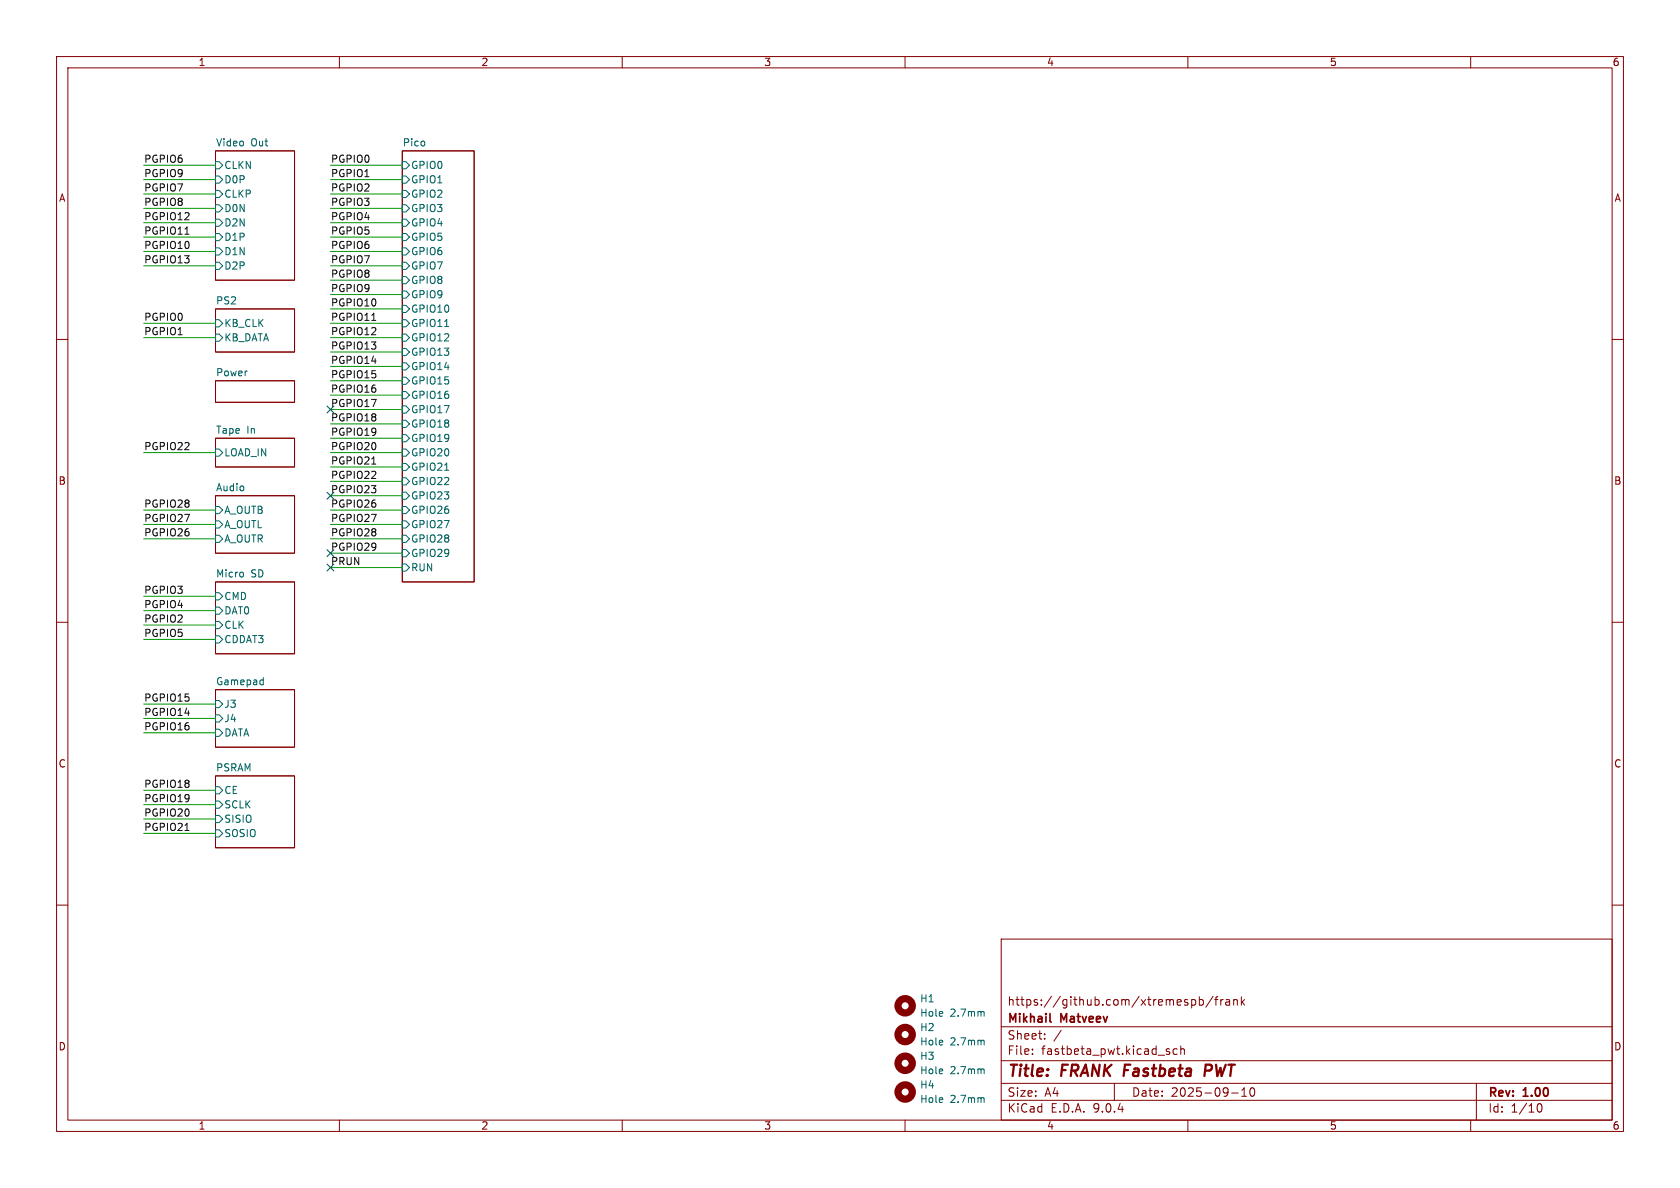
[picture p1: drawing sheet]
<svg xmlns="http://www.w3.org/2000/svg" width="297mm" height="210mm" viewBox="0 0 297 210" stroke-linecap="round" stroke-linejoin="round" font-family="sans-serif">
<g fill="none" stroke="#840000" stroke-width=".18">
<path d="M10 10h277v190h-277zM12 12h273v186h-273zM60 10v2M110 10v2M160 10v2M210 10v2M260 10v2M38.1 26.7h14v22.8h-14zM71.1 26.7h12.7v76.2h-12.7zM38.1 54.6h14v7.6h-14zM10 60h2M38.1 77.5h14v5.1h-14z"/>
<path d="M38.1 67.3h14v3.8h-14zM285 60h2M38.1 87.6h14v10.2h-14zM10 110h2M38.1 102.9h14v12.7h-14zM285 110h2M38.1 137.2h14v12.7h-14zM38.1 121.9h14v10.2h-14zM10 160h2M177 166h108v32h-108zM210.7 176.8l.4-.1 .3 .3v.4l-.2 .2h-.5M212 176.8l.5-.1 .2 .3v.4l-.1 .2h-.6"/>
<path d="M212 176.2v1.5M214.5 176.1l-1.3 2M214.7 176.7h.6M215.3 176.2l-.3 .2v1.3M215.8 176.7v1M216.2 176.7l-.2 .1-.2 .2M216.7 176.8h.6l.1 .9M217.4 177.1h-.5a.29 .29 0 0 0-.2 .3 .29 .29 0 0 0 .2 .3l.5-.1M218.1 176.8l.2-.1 .4 .1v.9M218.1 176.7v1M219.5 176.2v1.5M219.6 177.1l.4 .6"/>
<path d="M220 176.7l-.5 .6M285 160h2M60 198v2M110 198v2M160 198v2M177 194.5h108M177 191.5h108M177 187.5h108M177 181.5h108M182.5 186.3v.1M182.5 185.5v.1M184.7 183.6v.1"/>
<path d="M184.7 182.8v.1M187.6 182.1l-1.3 2M197 191.5v3M206.4 185.9l.3 .1 .1 .2-.2 .2h-.3M206.4 185.4l.3 .1M208.1 185.5l-.4-.1-.3 .3v.4l.1 .2h.6M208.7 185.5l.3-.1 .3 .1 .1 .9M208.7 184.9v1.5M210 198v2M217.7 193.2h1.2M219.5 193.8h.9M219.5 192.7l.5-.4v1.5"/>
<path d="M221.1 192.4l.2-.1a.81 .81 0 0 1 .6 .6 .81 .81 0 0 1-.3 .8l-.1 .1a.81 .81 0 0 1-.4-1.4zM260 198v2M261 191.5v6.5M271.7 195.7l.2-.5 .2-.1a.81 .81 0 0 1 .6 .6 .81 .81 0 0 1-.3 .8h-.4l-.3-.5"/>
</g>
<path d="M213.9 188.2h-.7l-.3 2M214 189.2l-1 .1" fill="none" stroke="#840000" stroke-width=".4"/>
<path d="M185.6 180.5l.2 .2" fill="none" stroke="#840000" stroke-width=".3"/>
<g fill="none" stroke="#006464" stroke-width=".18">
<path d="M38.1 28.6h.6l.7 .6-.7 .6h-.6zM38.1 31.1h.6l.7 .7-.7 .6h-.6zM38.1 33.7h.6l.7 .6-.7 .6h-.6zM38.1 36.2h.6l.7 .6-.7 .7h-.6zM38.1 38.7h.6l.7 .7-.7 .6h-.6zM71.1 28.6h.7l.6 .6-.6 .6h-.7zM71.1 31.1h.7l.6 .7-.6 .6h-.7zM71.1 33.7h.7l.6 .6-.6 .6h-.7zM71.1 36.2h.7l.6 .6-.6 .7h-.7zM71.1 38.7h.7l.6 .7-.6 .6h-.7zM38.1 41.3h.6l.7 .6-.7 .6h-.6zM38.1 43.8h.6l.7 .7-.7 .6h-.6z"/>
<path d="M38.1 46.4h.6l.7 .6-.7 .6h-.6zM38.1 56.5h.6l.7 .7-.7 .6h-.6zM38.1 59.1h.6l.7 .6-.7 .6h-.6zM71.1 41.3h.7l.6 .6-.6 .6h-.7zM71.1 43.8h.7l.6 .7-.6 .6h-.7zM71.1 46.4h.7l.6 .6-.6 .6h-.7zM71.1 48.9h.7l.6 .6-.6 .7h-.7zM71.1 51.4h.7l.6 .7-.6 .6h-.7zM71.1 54h.7l.6 .6-.6 .6h-.7zM71.1 56.5h.7l.6 .7-.6 .6h-.7zM71.1 59.1h.7l.6 .6-.6 .6h-.7zM78.6 57.7h.7"/>
<path d="M38.1 79.4h.6l.7 .6-.7 .6h-.6zM71.1 61.6h.7l.6 .6-.6 .7h-.7zM71.1 64.1h.7l.6 .7-.6 .6h-.7zM71.1 66.7h.7l.6 .6-.6 .6h-.7zM71.1 69.2h.7l.6 .7-.6 .6h-.7zM71.1 71.8h.7l.6 .6-.6 .6h-.7zM71.1 74.3h.7l.6 .6-.6 .7h-.7zM71.1 76.8h.7l.6 .7-.6 .6h-.7zM71.1 79.4h.7l.6 .6-.6 .6h-.7zM38.1 89.5h.6l.7 .7-.7 .6h-.6zM38.1 92.1h.6l.7 .6-.7 .6h-.6zM38.1 94.6h.6l.7 .7-.7 .6h-.6z"/>
<path d="M71.1 81.9h.7l.6 .7-.6 .6h-.7zM71.1 84.5h.7l.6 .6-.6 .6h-.7zM71.1 87h.7l.6 .6-.6 .7h-.7zM71.1 89.5h.7l.6 .7-.6 .6h-.7zM71.1 92.1h.7l.6 .6-.6 .6h-.7zM71.1 94.6h.7l.6 .7-.6 .6h-.7zM71.1 97.2h.7l.6 .6-.6 .6h-.7zM71.1 99.7h.7l.6 .6-.6 .7h-.7zM78.6 83.1h.7M38.1 104.8h.6l.7 .6-.7 .6h-.6zM38.1 107.3h.6l.7 .7-.7 .6h-.6zM38.1 109.9h.6l.7 .6-.7 .6h-.6z"/>
<path d="M38.1 112.4h.6l.7 .6-.7 .7h-.6zM43 101.3v.6M46.5 119.8v1.2M38.1 139.1h.6l.7 .6-.7 .6h-.6zM38.1 123.8h.6l.7 .7-.7 .6h-.6zM38.1 126.4h.6l.7 .6-.7 .6h-.6zM38.1 128.9h.6l.7 .6-.7 .7h-.6zM46.2 120.2l.3 .1M46.5 121h-.3M38.1 141.6h.6l.7 .6-.7 .7h-.6zM38.1 144.1h.6l.7 .7-.7 .6h-.6zM38.1 146.7h.6l.7 .6-.7 .7h-.6z"/>
<path d="M173.8 178.8l.2 .2v.6M173.8 183.9l.2 .2v.6M173.8 189l.2 .1v.7M173.8 194l.2 .2v.7"/>
</g>
<g fill="none" stroke="#840000" stroke-width="1.3">
<circle cx="160" cy="177.8" r="1.27"/>
<circle cx="160" cy="188" r="1.27"/>
<circle cx="160" cy="193" r="1.27"/>
<circle cx="160" cy="182.9" r="1.27"/>
</g>
<path d="M32.7 41.4h.7M65.7 56.6h.7M65.7 82h.7M32.7 146.8h.7" fill="none" stroke="#0f0f0f" stroke-width=".18"/>
<g fill="none" stroke="#009600" stroke-width=".18">
<path d="M25.4 36.8h12.7M25.4 34.3h12.7M25.4 39.4h12.7M25.4 29.2h12.7M25.4 31.8h12.7M58.4 36.8h12.7M58.4 34.3h12.7M58.4 39.4h12.7M58.4 29.2h12.7M58.4 31.8h12.7M25.4 47h12.7M25.4 59.7h12.7"/>
<path d="M25.4 57.2h12.7M25.4 41.9h12.7M25.4 44.5h12.7M58.4 52.1h12.7M58.4 47h12.7M58.4 54.6h12.7M58.4 59.7h12.7M58.4 57.2h12.7M58.4 41.9h12.7M58.4 44.5h12.7M58.4 49.5h12.7M58.4 67.3h12.7"/>
<path d="M58.4 64.8h12.7M58.4 62.2h12.7M58.4 72.4h12.7M58.4 69.9h12.7M58.4 74.9h12.7M58.4 77.5h12.7M25.4 80h12.7M25.4 90.2h12.7M25.4 92.7h12.7M25.4 95.3h12.7M58.4 82.6h12.7M58.4 80h12.7"/>
<path d="M58.4 90.2h12.7M58.4 87.6h12.7M58.4 92.7h12.7M58.4 95.3h12.7M58.4 97.8h12.7M58.4 85.1h12.7M25.4 105.4h12.7M25.4 110.5h12.7M25.4 113h12.7M25.4 108h12.7M58.4 100.3h12.7M25.4 139.7h12.7"/>
<path d="M25.4 127h12.7M25.4 124.5h12.7M25.4 129.5h12.7M25.4 142.2h12.7M25.4 147.3h12.7M25.4 144.8h12.7"/>
</g>
<path d="M57.8 71.8l1.2 1.2M59 71.8l-1.2 1.2M57.8 99.7l1.2 1.2M57.8 97.2l1.2 1.2M57.8 87l1.2 1.2M59 99.7l-1.2 1.2M59 97.2l-1.2 1.2M59 87l-1.2 1.2" fill="none" stroke="#000084" stroke-width=".18"/>
<g font-size="2.8" fill="#840000">
<text x="178" y="190.9">Title:</text>
<text x="187.7" y="190.9">FRANK Fastbeta</text>
<text x="214.6" y="190.9">PWT</text>
</g>
<g font-size="2.1" fill="#840000">
<text x="178" y="178">https://github.com/xtremespb/frank</text>
<text x="178" y="184">Sheet:</text>
<text x="178" y="181.2">Mikhail</text>
<text x="187.6" y="181.2">Matveev</text>
<text x="178" y="186.7">File:</text>
<text x="184.1" y="186.7">fastbeta_pwt.kicad_sch</text>
<text x="178" y="196.9">KiCad</text>
<text x="178" y="194.1">Size:</text>
<text x="184.7" y="194.1">A4</text>
<text x="185.7" y="196.9">E.D.A.</text>
<text x="193.3" y="196.9">9.0.4</text>
<text x="200" y="194.1">Date:</text>
<text x="207" y="194.1">2025-09-10</text>
<text x="263" y="194.3">Rev:</text>
<text x="263" y="196.9">Id:</text>
<text x="267.1" y="196.9">1/10</text>
<text x="269.4" y="194.3">1.00</text>
</g>
<g font-size="1.8" fill="#840000">
<text x="35" y="11.9">1</text>
<text x="85" y="11.9">2</text>
<text x="135" y="11.9">3</text>
<text x="185" y="11.9">4</text>
<text x="235" y="11.9">5</text>
<text x="285" y="11.9">6</text>
<text x="10.3" y="35.9">A</text>
<text x="285.3" y="35.9">A</text>
<text x="10.3" y="85.9">B</text>
<text x="285.3" y="85.9">B</text>
<text x="10.3" y="135.9">C</text>
<text x="285.3" y="135.9">C</text>
<text x="10.3" y="185.9">D</text>
<text x="285.3" y="185.9">D</text>
<text x="35" y="199.9">1</text>
<text x="85" y="199.9">2</text>
<text x="135" y="199.9">3</text>
<text x="185" y="199.9">4</text>
<text x="235" y="199.9">5</text>
<text x="285" y="199.9">6</text>
</g>
<g font-size="1.8" fill="#0f0f0f">
<text x="25.4" y="28.9">PGPIO6</text>
<text x="58.4" y="28.9">PGPIO0</text>
<text x="25.4" y="31.4">PGPIO9</text>
<text x="25.4" y="33.9">PGPIO7</text>
<text x="58.4" y="31.4">PGPIO1</text>
<text x="58.4" y="33.9">PGPIO2</text>
<text x="25.4" y="41.6">PGPIO11</text>
<text x="25.4" y="36.5">PGPIO8</text>
<text x="25.4" y="39">PGPIO12</text>
<text x="58.4" y="36.5">PGPIO3</text>
<text x="58.4" y="39">PGPIO4</text>
<text x="58.4" y="41.6">PGPIO5</text>
<text x="25.4" y="44.1">PGPIO10</text>
<text x="25.4" y="46.6">PGPIO13</text>
<text x="58.4" y="46.6">PGPIO7</text>
<text x="58.4" y="44.1">PGPIO6</text>
<text x="58.4" y="49.2">PGPIO8</text>
<text x="58.4" y="51.7">PGPIO9</text>
<text x="25.4" y="59.3">PGPIO1</text>
<text x="25.4" y="56.8">PGPIO0</text>
<text x="58.4" y="54.3">PGPIO10</text>
<text x="58.4" y="56.8">PGPIO11</text>
<text x="58.4" y="59.3">PGPIO12</text>
<text x="58.4" y="64.4">PGPIO14</text>
<text x="58.4" y="61.9">PGPIO13</text>
<text x="58.4" y="67">PGPIO15</text>
<text x="58.4" y="69.5">PGPIO16</text>
<text x="58.4" y="77.1">PGPIO19</text>
<text x="58.4" y="72">PGPIO17</text>
<text x="58.4" y="74.6">PGPIO18</text>
<text x="25.4" y="79.7">PGPIO22</text>
<text x="58.4" y="82.2">PGPIO21</text>
<text x="58.4" y="79.7">PGPIO20</text>
<text x="25.4" y="89.8">PGPIO28</text>
<text x="58.4" y="87.3">PGPIO23</text>
<text x="58.4" y="89.8">PGPIO26</text>
<text x="58.4" y="84.7">PGPIO22</text>
<text x="25.4" y="94.9">PGPIO26</text>
<text x="25.4" y="92.4">PGPIO27</text>
<text x="58.4" y="94.9">PGPIO28</text>
<text x="58.4" y="92.4">PGPIO27</text>
<text x="58.4" y="97.4">PGPIO29</text>
<text x="58.4" y="100">PRUN</text>
<text x="25.4" y="107.6">PGPIO4</text>
<text x="25.4" y="105.1">PGPIO3</text>
<text x="25.4" y="112.7">PGPIO5</text>
<text x="25.4" y="110.1">PGPIO2</text>
<text x="25.4" y="124.1">PGPIO15</text>
<text x="25.4" y="129.2">PGPIO16</text>
<text x="25.4" y="126.7">PGPIO14</text>
<text x="25.4" y="139.4">PGPIO18</text>
<text x="25.4" y="141.9">PGPIO19</text>
<text x="25.4" y="147">PGPIO21</text>
<text x="25.4" y="144.4">PGPIO20</text>
</g>
<g font-size="1.8" fill="#006464">
<text x="38.1" y="26">Video</text>
<text x="44.4" y="26">Out</text>
<text x="71.1" y="26">Pico</text>
<text x="39.6" y="30.1">CLKN</text>
<text x="39.6" y="32.6">D0P</text>
<text x="39.6" y="35.2">CLKP</text>
<text x="72.6" y="30.1">GPIO0</text>
<text x="72.6" y="32.6">GPIO1</text>
<text x="72.6" y="35.2">GPIO2</text>
<text x="39.6" y="37.7">D0N</text>
<text x="39.6" y="40.2">D2N</text>
<text x="72.6" y="37.7">GPIO3</text>
<text x="72.6" y="40.2">GPIO4</text>
<text x="39.6" y="42.8">D1P</text>
<text x="39.6" y="45.3">D1N</text>
<text x="39.6" y="47.9">D2P</text>
<text x="72.6" y="42.8">GPIO5</text>
<text x="72.6" y="45.3">GPIO6</text>
<text x="72.6" y="47.9">GPIO7</text>
<text x="38.1" y="53.9">PS2</text>
<text x="72.6" y="50.4">GPIO8</text>
<text x="72.6" y="52.9">GPIO9</text>
<text x="39.6" y="58">KB_CLK</text>
<text x="72.6" y="55.5">GPIO10</text>
<text x="72.6" y="58">GPIO11</text>
<text x="39.6" y="60.6">KB_DATA</text>
<text x="72.6" y="60.6">GPIO12</text>
<text x="72.6" y="63.1">GPIO13</text>
<text x="72.6" y="65.6">GPIO14</text>
<text x="38.1" y="66.6">Power</text>
<text x="72.6" y="68.2">GPIO15</text>
<text x="72.6" y="70.7">GPIO16</text>
<text x="38.1" y="76.8">Tape</text>
<text x="43.6" y="76.8">In</text>
<text x="72.6" y="73.3">GPIO17</text>
<text x="72.6" y="75.8">GPIO18</text>
<text x="39.6" y="80.9">LOAD_IN</text>
<text x="72.6" y="78.3">GPIO19</text>
<text x="72.6" y="80.9">GPIO20</text>
<text x="72.6" y="83.4">GPIO21</text>
<text x="38.1" y="86.9">Audio</text>
<text x="72.6" y="86">GPIO22</text>
<text x="72.6" y="88.5">GPIO23</text>
<text x="39.6" y="91">A_OUTB</text>
<text x="39.6" y="93.6">A_OUTL</text>
<text x="72.6" y="91">GPIO26</text>
<text x="72.6" y="93.6">GPIO27</text>
<text x="39.6" y="96.1">A_OUTR</text>
<text x="72.6" y="96.1">GPIO28</text>
<text x="72.6" y="98.7">GPIO29</text>
<text x="72.6" y="101.2">RUN</text>
<text x="38.1" y="102.2">Micro</text>
<text x="39.6" y="106.3">CMD</text>
<text x="44.4" y="102.2">SD</text>
<text x="39.6" y="108.8">DAT0</text>
<text x="39.6" y="111.4">CLK</text>
<text x="39.6" y="113.9">CDDAT3</text>
<text x="38.1" y="121.2">Gamepad</text>
<text x="39.6" y="125.3">J3</text>
<text x="39.6" y="127.9">J4</text>
<text x="39.6" y="130.4">DATA</text>
<text x="38.1" y="136.4">PSRAM</text>
<text x="39.6" y="140.6">CE</text>
<text x="39.6" y="143.1">SCLK</text>
<text x="39.6" y="145.6">SISIO</text>
<text x="39.6" y="148.2">SOSIO</text>
<text x="162.6" y="179.9">Hole</text>
<text x="162.6" y="177.4">H1</text>
<text x="168" y="179.9">2.7mm</text>
<text x="162.6" y="185">Hole</text>
<text x="162.6" y="182.5">H2</text>
<text x="168" y="185">2.7mm</text>
<text x="162.6" y="190.1">Hole</text>
<text x="162.6" y="187.6">H3</text>
<text x="168" y="190.1">2.7mm</text>
<text x="162.6" y="195.2">Hole</text>
<text x="162.6" y="192.6">H4</text>
<text x="168" y="195.2">2.7mm</text>
</g>
</svg>
